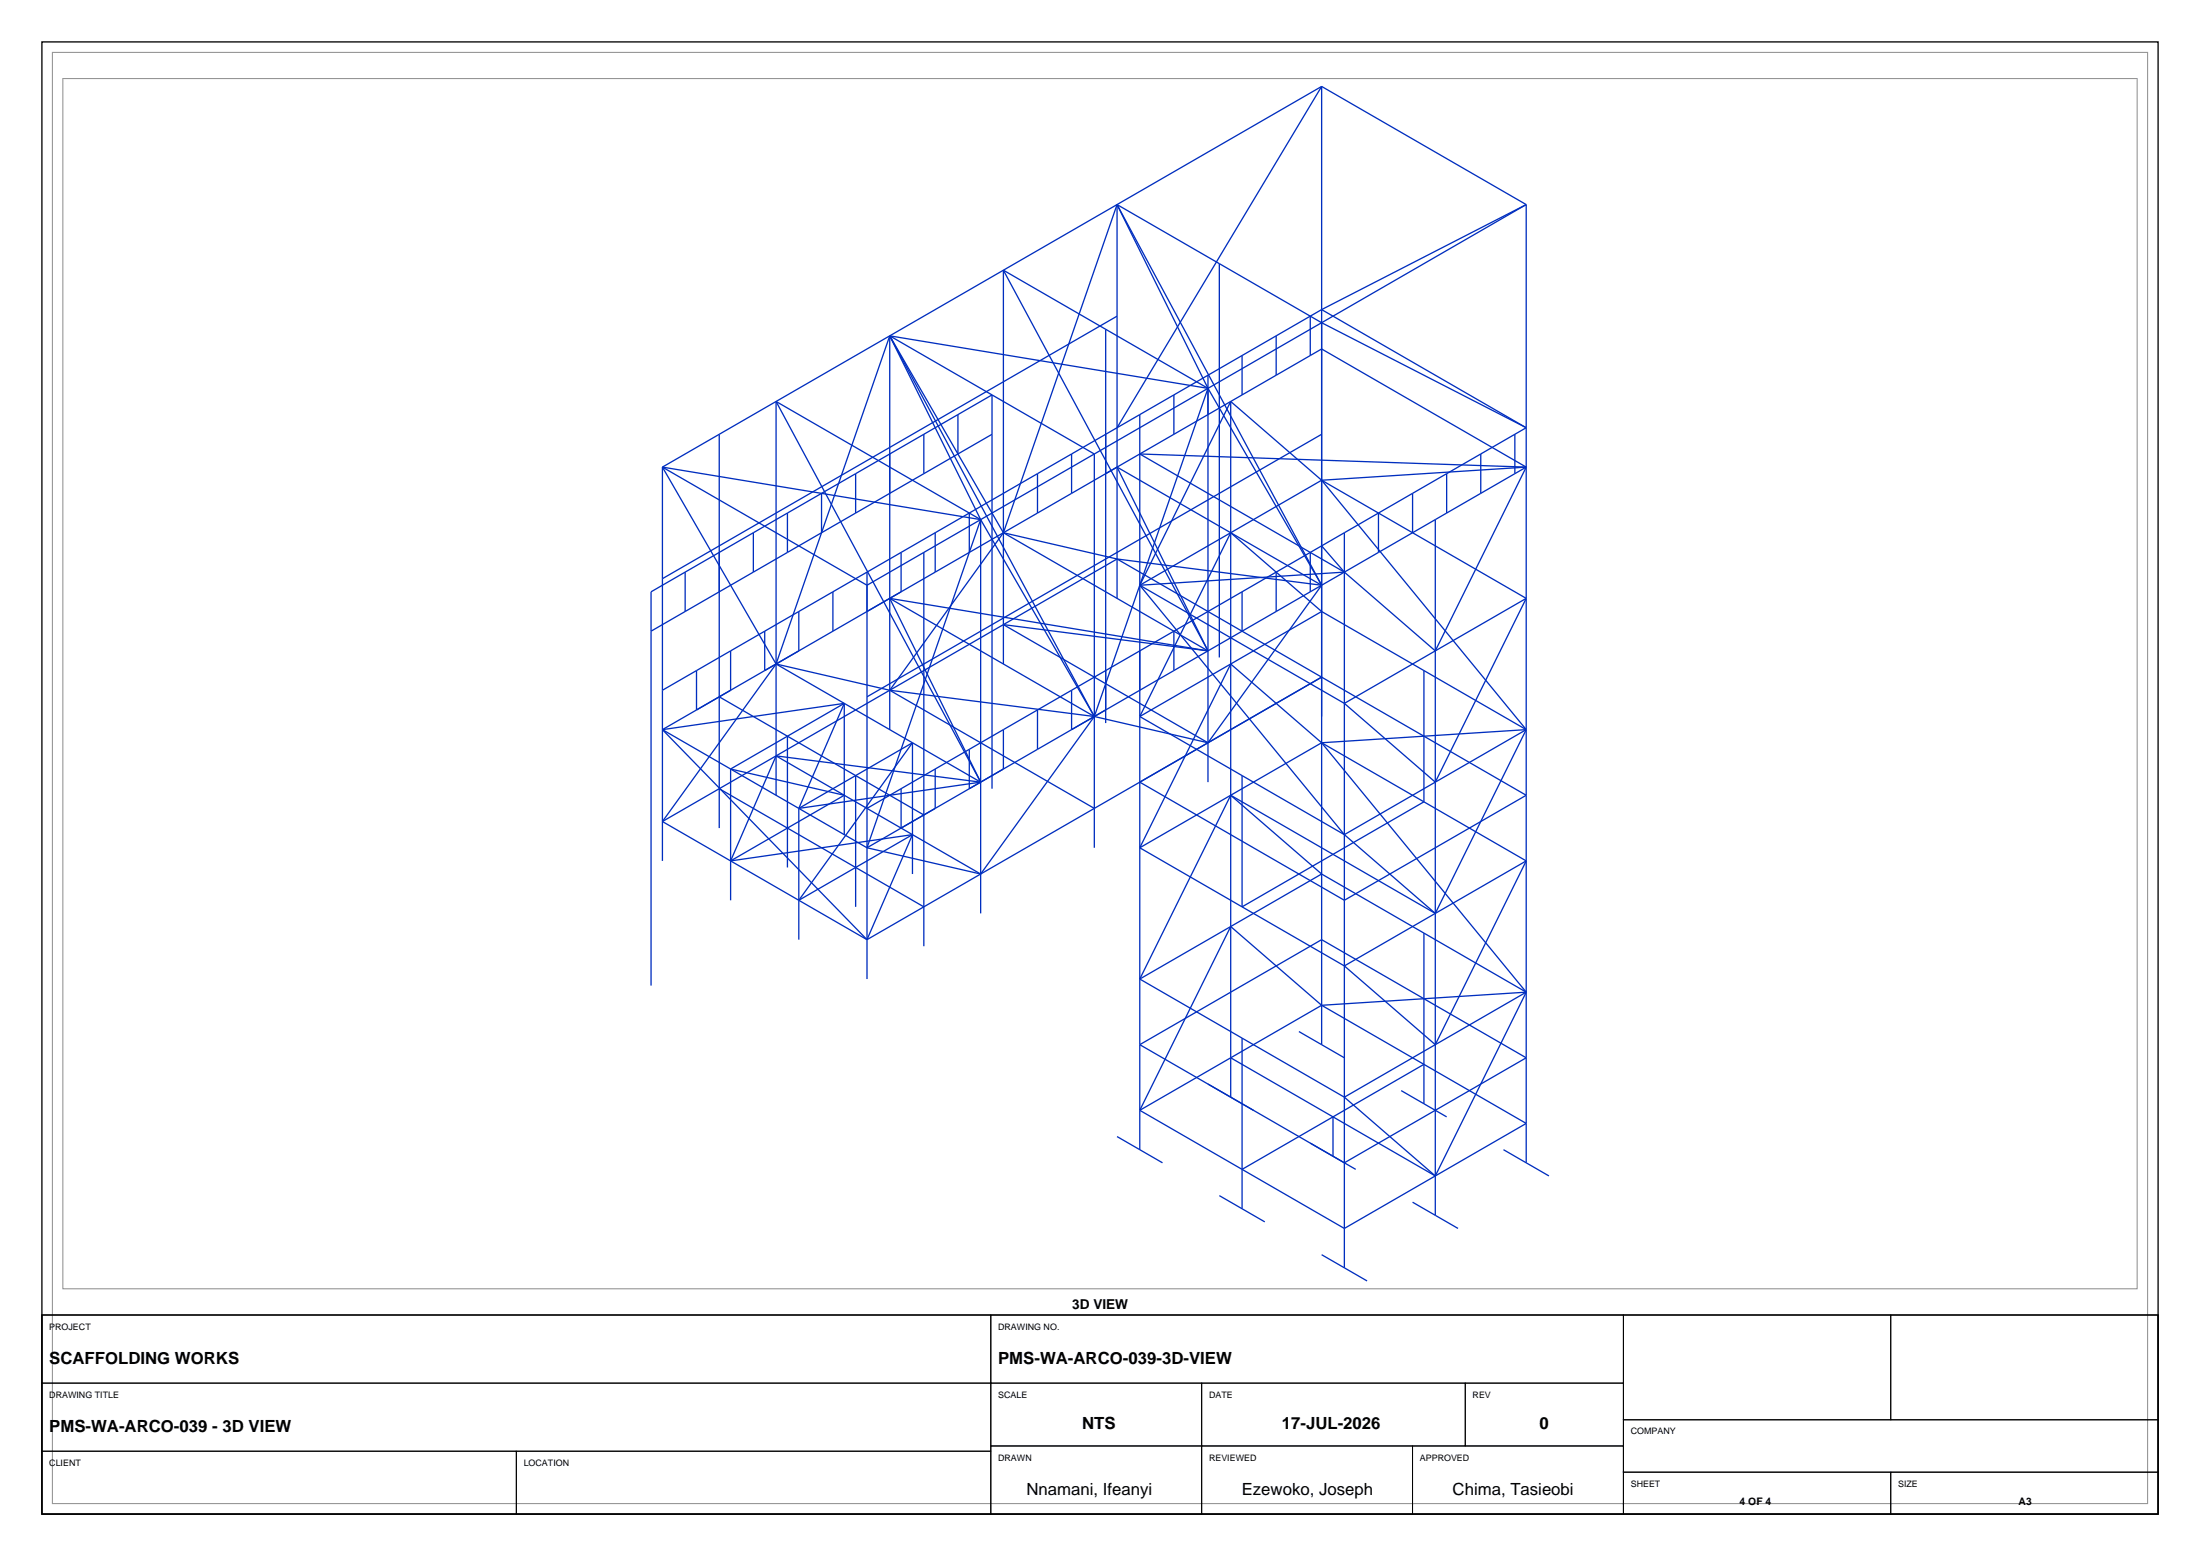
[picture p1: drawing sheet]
<svg xmlns="http://www.w3.org/2000/svg" width="420mm" height="297mm" viewBox="0 0 420 297" stroke-linecap="round" stroke-linejoin="round" font-family="sans-serif">
<path d="M8 8h404v281h-404zM8 251h404v38h-404z" fill="none" stroke="#000" stroke-width=".25"/>
<path d="M10 10h400v277h-400zM12 15h396v231h-396z" fill="none" stroke="#8c8c8c" stroke-width=".19"/>
<g fill="none" stroke="#002ebf" stroke-width=".25">
<path d="M252.3 16.5v182.9M252.3 16.5l39.1 22.5M252.3 16.5l-39 22.5M252.3 16.5l-39 65.1M213.3 39v75.2M213.3 39l-21.7 12.6M213.3 39l19.5 11.3M213.3 39l-21.7 62.7M213.3 39l39 72.7M213.3 39l17.3 35.1M291.4 39v183M291.4 39l-39.1 22.6"/>
<path d="M291.4 39l-39.1 20.1M191.6 51.6v75.1M191.6 51.6l-21.7 12.5M191.6 51.6l39 22.5M191.6 51.6l39 72.6M232.8 50.3v75.2M232.8 50.3l19.5 11.3M252.3 59.1l-21.7 12.5M252.3 59.1l39.1 22.5M148.2 76.6v75.2M148.2 76.6l-21.7 12.6M148.2 76.6l39 22.6"/>
<path d="M148.2 76.6l39 72.7M169.9 64.1v75.2M169.9 64.1l39 22.6M169.9 64.1l-21.7 12.5M169.9 64.1l-21.7 62.6M169.9 64.1l21.7 37.6M169.9 64.1l39 72.7M169.9 64.1l60.7 10M169.9 64.1l17.3 35.1M182.9 79.1v7.6M211.1 62.9v75.1M213.3 60.3l-86.8 50.2"/>
<path d="M217.6 79.1v140.3M224.1 75.4v7.5M230.6 71.6v77.7M230.6 74.1l-21.7 12.6M230.6 71.6l-17.3 10M230.6 74.1l-21.7 62.7M230.6 74.1l21.7 37.6M235 76.6v132.8M235 76.6l-17.4 35.1M235 76.6l17.3 15.1M237.1 67.9v7.5M243.6 64.1v7.5"/>
<path d="M250.1 67.9l-45.5 26.3M250.1 60.3v7.6M250.1 67.9l2.2-1.3 39.1 22.6M252.3 61.6l-21.7 12.5M252.3 61.6l39.1 20M126.5 89.2v75.1M126.5 89.2l39 22.5 21.7-12.5M126.5 89.2l21.7 37.5M126.5 89.2l60.7 10M137.3 82.9v75.2M150.3 97.9v7.5M156.8 94.2v7.5"/>
<path d="M156.8 94.2l-32.5 18.8v75.1M163.3 90.4v7.5M176.4 82.9v7.5M176.4 82.9l13-7.5v75.1M176.4 82.9l-19.6 11.3M185 97.9v7.5M187.2 99.2v75.1M187.2 99.2l-21.7 62.6M187.2 99.2l21.7 37.6M189.4 82.9l-39.1 22.5M198.1 90.4v7.5M204.6 94.2l-19.6 11.2"/>
<path d="M204.6 86.7v7.5M208.9 86.7v75.1M208.9 86.7l-21.7 12.5M213.3 81.6l-41.3 23.8M252.3 82.9l-86.8 50.1M252.3 91.7l-17.3 10M252.3 91.7l39.1 22.5M252.3 91.7l39.1 47.6M263.2 97.9v7.5M269.7 94.2l-26.1 15M269.7 94.2v7.5M274 99.2v132.8"/>
<path d="M276.2 90.4v7.5M282.7 94.2l-19.5 11.2M282.7 86.7v7.5M289.2 82.9l-19.5 11.3M289.2 82.9v7.5M291.4 89.2l-8.7 5M291.4 81.6l-2.2 1.3M291.4 89.2l-17.4 35M291.4 89.2l-39.1 2.5M291.4 89.2l-73.8-2.5 39.1 22.5M130.8 109.2v7.5M130.8 116.7l-6.5 3.8"/>
<path d="M143.8 101.7v7.5M150.3 105.4l-19.5 11.3M152.5 116.7v7.5M152.5 116.7l-26 15.1M159 113v7.5M165.5 109.2v77.7M169.9 114.2l39 22.6M169.9 114.2l17.3 35.1M169.9 114.2l60.7 10M172 105.4v7.6M172 105.4l-19.5 11.3M176.4 105.4v75.2"/>
<path d="M178.5 101.7v7.5M185 105.4l-39 22.6M191.6 119.2l-21.7 12.6M191.6 101.7l-21.7 30.1M191.6 101.7l21.7 5M191.6 101.7l39 22.5M191.6 119.2l39 22.6M191.6 119.2l39 5M213.3 106.7l39 22.5M213.3 106.7l-21.7 12.5M213.3 106.7l39 5M217.6 111.7l39.1 22.6"/>
<path d="M217.6 111.7l39.1 47.6M235 101.7l-17.4 10M235 101.7l-17.4 35.1M235 101.7l17.3 15M237.1 113v7.5M243.6 116.7l-45.5 26.3M243.6 109.2l-19.5 11.3M243.6 109.2v7.5M250.1 105.4v7.6M252.3 111.7l-39-22.5 17.3 35M252.3 116.7l-34.7 20.1M252.3 116.7l39.1 22.6"/>
<path d="M252.3 111.7l-21.7 30.1M252.3 104.2l4.4 5M256.7 101.7v140.3M256.7 109.2l17.3 15M256.7 109.2l-39.1 2.5M263.2 105.4l-19.6 11.3M291.4 114.2l-17.4 10M291.4 114.2l-17.4 35.1M126.5 139.3l26 15M126.5 139.3l39 40.1M133 128v7.5M139.5 124.2v7.6l-2.2 1.2 39.1 22.6"/>
<path d="M146 128l-19.5 11.3M146 120.5v7.5M148.2 126.7l-2.2 1.3M148.2 126.7l39 22.6M148.2 126.7l-21.7 30.1M148.2 126.7l21.7 5.1M161.2 134.3v25M161.2 134.3l-21.7 12.5M161.2 134.3l-8.7 20M161.2 134.3l-34.7 5M169.9 131.8l-21.7 12.5M169.9 131.8l39 22.5"/>
<path d="M169.9 131.8l39 5M191.6 139.3v7.5M198.1 135.5v7.5M204.6 131.8l-19.6 11.2M204.6 131.8v7.5M208.9 136.8l-21.7 30M208.9 136.8l21.7 5M211.1 135.5l-2.2 1.3M217.6 136.8l39.1 22.5M224.1 120.5l-19.5 11.3M224.1 120.5v7.5M256.7 134.3l17.3 15"/>
<path d="M271.8 128v25l-17.3 10.1M274 124.2l-17.3 10.1M291.4 139.3l-17.4 10M291.4 139.3l-17.4 35M291.4 139.3l-39.1 2.5M126.5 156.8l39 22.6M137.3 150.5l39.1 22.6M139.5 146.8l21.7 5-21.7 12.5M139.5 146.8v25M148.2 144.3l-21.7 12.5M148.2 144.3l39 22.5M148.2 144.3l39 5"/>
<path d="M148.2 144.3l-8.7 20M150.3 140.5v25.1M152.5 154.3v25.1M152.5 154.3l13 7.5M163.3 148v25.1M163.3 148l-10.8 6.3M172 150.5v7.6M174.2 141.8l-21.7 30 21.7-12.5M174.2 141.8v25M174.2 141.8l-10.9 6.2M174.2 159.3l-8.7 20.1M174.2 159.3l-34.7 5"/>
<path d="M178.5 154.3l-13 7.5M178.5 146.8v7.5M185 143l-19.5 11.3M185 143v7.5M187.2 149.3l-34.7 5M198.1 143l-19.6 11.3M208.9 154.3l-32.5 18.8M217.6 149.3l34.7-20.1 39.1 22.6-34.7 20zM230.6 141.8l-21.7 12.5M235 151.8l19.5 11.3M235 151.8l-17.4 10M235 151.8l-17.4 35.1"/>
<path d="M235 151.8l17.3 15M237.1 148v25.1l17.4-10M252.3 141.8l-17.3 10M252.3 141.8l39.1 22.5M252.3 141.8l-17.3-15.1-17.4 35.1M252.3 141.8l39.1 47.6M256.7 159.3l17.3 15M274 149.3l-17.3 10M165.5 161.8l21.7 5M176.4 173.1l-10.9 6.3M217.6 161.8l39.1 22.6M235 176.9l-17.4 10"/>
<path d="M235 176.9l-17.4 35M235 176.9l17.3 15M252.3 166.8l39.1 22.6M252.3 166.8l-17.3 10.1M254.5 163.1l19.5 11.2M271.8 178.1v32.6M274 174.3l-17.3 10.1M291.4 164.3l-17.4 10M291.4 164.3l-17.4 35.1M217.6 186.9l39.1 22.5M237.1 198.1v32.6M248 196.9l8.7 5"/>
<path d="M252.3 191.9l39.1 22.5-17.4 10.1M252.3 191.9l-17.3 10M256.7 184.4l17.3 15M274 199.4l-17.3 10M291.4 189.4l-17.4 10M291.4 189.4l-17.4 35.1M291.4 189.4l-39.1 2.5M213.3 216.9l8.6 5.1M217.6 211.9l39.1 22.6 17.3-10M235 201.9l19.5 11.3M235 201.9l-17.4 10M254.5 213.2l19.5 11.3"/>
<path d="M254.5 213.2v7.5M256.7 209.4l17.3 15.1M267.5 208.2l8.7 5M271.8 203.2l-34.7 20M287 219.4l8.7 5.1M232.8 228.2l8.7 5M252.3 239.5l8.7 5M256.7 222l34.7-20.1-39.1-22.5-34.7 20 41.2 23.8M269.7 229.5l8.6 5"/>
</g>
<g fill="none" stroke="#000" stroke-width=".19">
<path d="M8 251h181.2v13h-181.2zM189.2 251h120.7v13h-120.7zM309.9 251h51.1v20h-51.1zM361 251h51v20h-51zM8 264h181.2v13h-181.2zM8 277h90.6v12h-90.6zM98.6 277h90.6v12h-90.6zM189.2 264h40.2v12h-40.2zM189.2 276h40.2v13h-40.2zM229.4 264h50.3v12h-50.3zM229.4 276h40.3v13h-40.3zM269.7 276h40.2v13h-40.2z"/>
<path d="M279.7 264h30.2v12h-30.2zM309.9 271h102.1v10h-102.1zM309.9 281h51.1v8h-51.1zM361 281h51v8h-51z"/>
</g>
<g font-size="3.2">
<text x="9.4" y="260.3">SCAFFOLDING WORKS</text>
<text x="190.6" y="260.3">PMS-WA-ARCO-039-3D-VIEW</text>
<text x="9.4" y="273.3">PMS-WA-ARCO-039 - 3D VIEW</text>
<text x="206.6" y="272.8">NTS</text>
<text x="244.7" y="272.8">17-JUL-2026</text>
<text x="293.9" y="272.8">0</text>
<text x="196" y="285.4">Nnamani, Ifeanyi</text>
<text x="237.1" y="285.4">Ezewoko, Joseph</text>
<text x="277.3" y="285.4">Chima, Tasieobi</text>
</g>
<text font-size="2.6" x="204.7" y="249.8">3D VIEW</text>
<g font-size="2">
<text x="332.1" y="287.2">4 OF 4</text>
<text x="385.4" y="287.2">A3</text>
</g>
<g font-size="1.7">
<text x="9.4" y="253.8">PROJECT</text>
<text x="190.6" y="253.8">DRAWING NO.</text>
<text x="9.4" y="266.8">DRAWING TITLE</text>
<text x="190.6" y="266.8">SCALE</text>
<text x="230.8" y="266.8">DATE</text>
<text x="281.1" y="266.8">REV</text>
<text x="311.3" y="273.8">COMPANY</text>
<text x="9.4" y="279.8">CLIENT</text>
<text x="100" y="279.8">LOCATION</text>
<text x="190.6" y="278.8">DRAWN</text>
<text x="230.8" y="278.8">REVIEWED</text>
<text x="271.1" y="278.8">APPROVED</text>
<text x="311.3" y="283.8">SHEET</text>
<text x="362.4" y="283.8">SIZE</text>
</g>
</svg>
